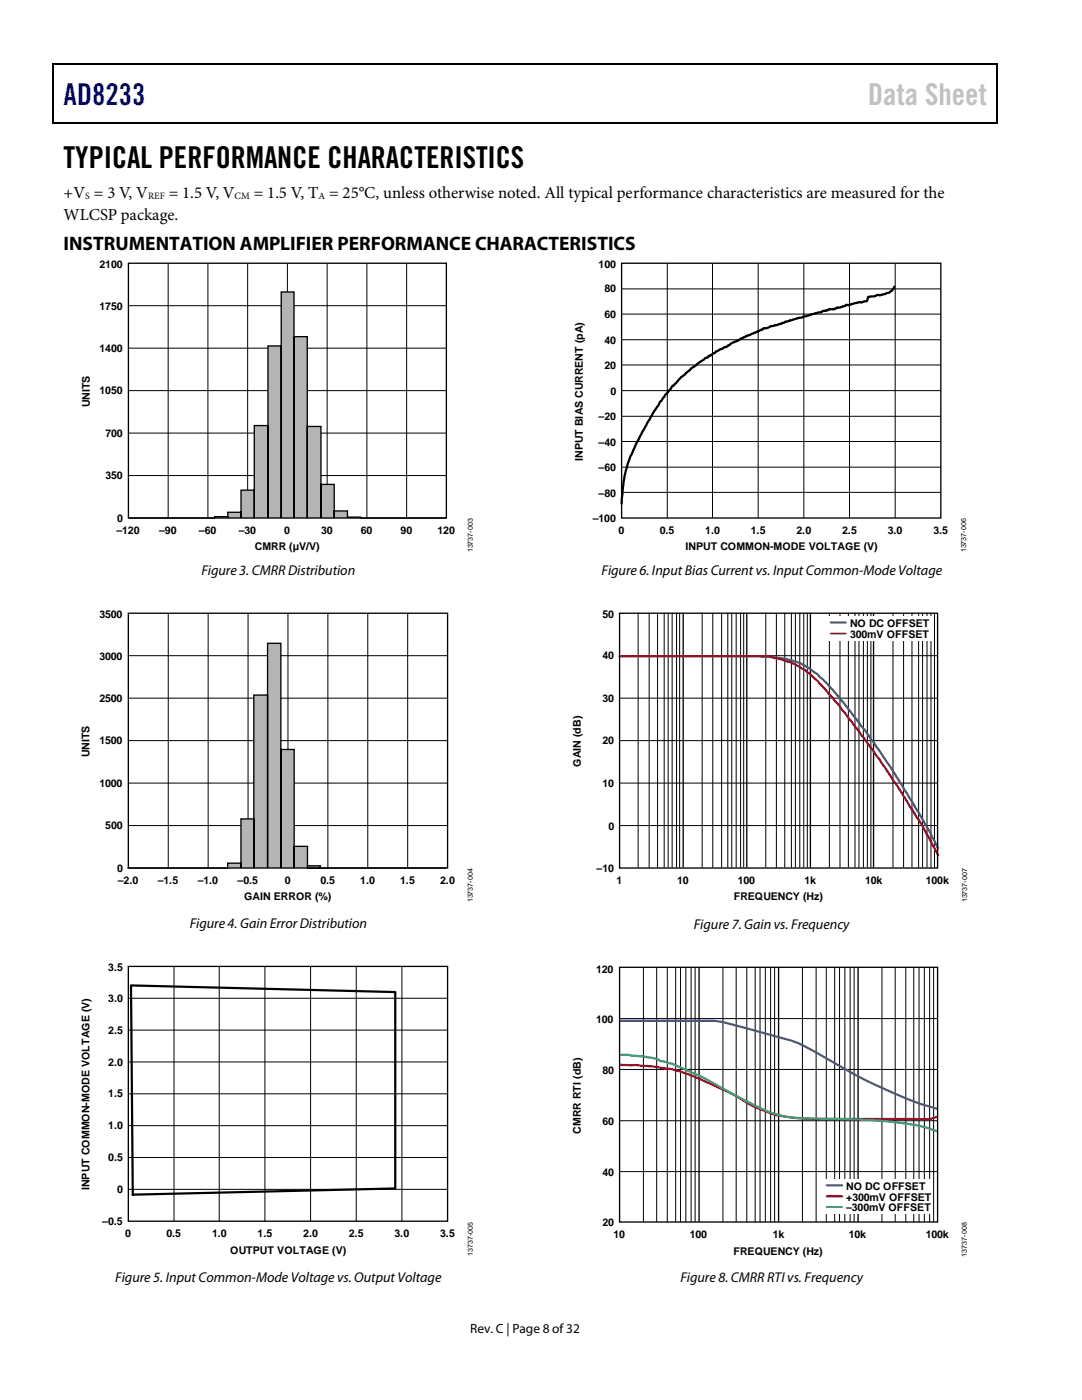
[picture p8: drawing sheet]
<svg xmlns="http://www.w3.org/2000/svg" width="216mm" height="279mm" viewBox="0 0 216 279" stroke-linecap="round" stroke-linejoin="round" font-family="sans-serif">
<path d="M10.5 12.7h.3v1h-.3zM10.5 12.7h.3v.3h-.3zM133.3 12.7h.3v.3h-.3zM198.8 12.7h.2v1h-.2zM198.8 12.7h.2v.3h-.2zM10.5 24.4h.3v.2h-.3zM133.1 24.4h.2v.2h-.2zM198.8 24.4h.2v.2h-.2z" fill="#000"/>
<path d="M10.7 13.7v10.7M10.8 12.8h122.5M133.6 12.8h65.2M198.9 13.7v10.7M10.8 24.5h188" fill="none" stroke="#000" stroke-width=".25"/>
<path d="M33.6 52.5v50.9M41.5 52.5v50.9M49.4 52.5v50.9M57.3 52.5v50.9M65.3 52.5v50.9M73.2 52.5v50.9M81.1 52.5v50.9M25.6 61h63.5M25.6 69.5h63.5M25.6 78h63.5M25.6 86.4h63.5M25.6 94.9h63.5" fill="none" stroke="#000" stroke-width=".2"/>
<path d="M72 103.4h17.1zM69.3 103.2h2.7v.2h-2.7zM66.7 102h2.6v1.4h-2.6zM64 96.7h2.7v6.7h-2.7zM61.3 85.1h2.7v18.3h-2.7zM58.7 67.2h2.6v36.2h-2.6zM56.1 58.3h2.6v45.1h-2.6zM53.5 69h2.6v34.4h-2.6zM50.7 84.9h2.8v18.5h-2.8zM48.1 97.8h2.6v5.6h-2.6zM45.5 102.2h2.6v1.2h-2.6zM42.8 103.1h2.7v.3h-2.7zM25.6 103.4h17.2z" fill="#b4b4b4"/>
<path d="M25.6 52.5h63.5v50.9h-63.5zM25.6 103.4h17.2v-.3h2.7v.3v-1.2h2.6v1.2v-5.6h2.6v5.6v-18.5h2.8v18.5v-34.4h2.6v34.4v-45.1h2.6v45.1v-36.2h2.6v36.2v-18.3h2.7v18.3v-6.7h2.7v6.7v-1.4h2.6v1.4v-.2h2.7v.2h17.1" fill="none" stroke="#000" stroke-width=".26"/>
<path d="M25.6 130.9h63.7M25.6 139.3h63.7M33.6 122.4v50.8M41.5 122.4v50.8M49.5 122.4v50.8M57.5 122.4v50.8M65.4 122.4v50.8M73.4 122.4v50.8M81.3 122.4v50.8M25.6 147.8h63.7M25.6 156.3h63.7M25.6 164.8h63.7" fill="none" stroke="#000" stroke-width=".2"/>
<path d="M61.4 173.2h27.6zM58.7 168.9h2.7v4.3h-2.7zM56 149.6h2.7v23.6h-2.7zM53.4 128.4h2.6v44.8h-2.6zM50.6 138.7h2.8v34.5h-2.8zM48.1 163.4h2.5v9.8h-2.5zM45.4 172.3h2.7v.9h-2.7zM25.4 173.2h20z" fill="#b4b4b4"/>
<path d="M124 52.5h63.7v50.9h-63.7zM25.6 122.4h63.7v50.8h-63.7zM25.4 173.2h20v-.9h2.7v.9v-9.8h2.5v9.8v-34.5h2.8v34.5v-44.8h2.6v44.8v-23.6h2.7v23.6v-4.3h2.7v4.3h27.6M61.4 172.8h2.5v.4h-2.5zM25.6 192.9h63.7v50.8h-63.7z" fill="none" stroke="#000" stroke-width=".27"/>
<path d="M61.4 173h2.5" fill="none" stroke="#b4b4b4" stroke-width=".44"/>
<g fill="none" stroke="#000" stroke-width=".2">
<path d="M124 57.7h63.7M133.1 52.5v50.9M142.2 52.5v50.9M151.3 52.5v50.9M160.4 52.5v50.9M169.5 52.5v50.9M178.6 52.5v50.9M124 62.7h63.7M124 67.8h63.7M124 72.8h63.7M124 78h63.7M124 83.1h63.7"/>
<path d="M124 88.1h63.7M124 93.2h63.7M124 98.3h63.7M123.6 130.9h63.5M123.6 139.3h63.5M127.3 122.3v50.8M129.5 122.3v50.8M131.2 122.3v50.8M132.5 122.3v50.8M133.3 122.3v50.8M134.1 122.3v50.8M135 122.3v50.8"/>
<path d="M135.6 122.3v50.8M140.1 122.3v50.8M142.2 122.3v50.8M144 122.3v50.8M145.2 122.3v50.8M146 122.3v50.8M146.9 122.3v50.8M147.8 122.3v50.8M148.4 122.3v50.8M152.8 122.3v50.8M154.9 122.3v50.8M156.6 122.3v50.8"/>
<path d="M157.9 122.3v50.8M158.7 122.3v50.8M159.6 122.3v50.8M160.4 122.3v50.8M161.1 122.3v50.8M165.5 122.3v50.8M167.6 122.3v50.8M169.3 122.3v50.8M170.6 122.3v50.8M171.4 122.3v50.8M172.3 122.3v50.8M173.1 122.3v50.8"/>
<path d="M173.8 122.3v50.8M178.2 122.3v50.8M180.3 122.3v50.8M182 122.3v50.8M183.3 122.3v50.8M184.1 122.3v50.8M185 122.3v50.8M185.8 122.3v50.8M186.5 122.3v50.8M123.6 147.8h63.5M123.6 156.3h63.5M123.6 164.8h63.5"/>
<path d="M25.6 199.2h63.7M34.7 192.9v50.8M43.7 192.9v50.8M52.9 192.9v50.8M62 192.9v50.8M71.1 192.9v50.8M80.2 192.9v50.8M25.6 205.6h63.7M25.6 211.9h63.7M25.6 218.3h63.7M25.6 224.6h63.7M25.6 231h63.7"/>
<path d="M25.6 237.4h63.7"/>
</g>
<path d="M178.4 57.2a2.35 2.35 0 0 1-1.7 1.4l-.8 .2a.55 .55 0 0 1-.8 0l-.6 .4h-.9l-.2 .1-.2-.1-.3 .9h-.5l-.5 .3-.5-.1-2.1 .6a.61 .61 0 0 0-.9 .2l-.7 .3h-.7l-.5 .3h-1.1l-.8 .4h-.5l-.3 .2-1.9 .4-.2 .2-1.3 .2-.4 .3-3.3 .8-.7 .4-2.2 .5-.8 .4h-.6l-.2 .3h-.3l-2.4 1.1-.5 .1-.3 .3h-.3l-.2 .2-.3 .1-.6 .3-1.5 .7-.9 .7h-.4l-.4 .3-1.2 .5-1.1 .9h-.3l-.2 .3a1.08 1.08 0 0 0-1 .6l-2.4 1.6-.2 .4-1.8 1.4-1.5 1.7h-.2l-.5 .8-1 1-.7 1.2-.3 .2-.2 .6-1.2 1.6-1 1.8-2.4 4.4-1.7 4.1-.8 3.4-.4 4.5M26.1 196.7l52.8 1.3v39.2l-52.4 1.2z" fill="none" stroke="#000" stroke-width=".44"/>
<path d="M123.6 122.4h63.5v50.8h-63.5zM136.3 122.3v50.8M149 122.3v50.8M161.7 122.3v50.8M174.3 122.3v50.8" fill="none" stroke="#000" stroke-width=".26"/>
<path d="M123.6 130.9h27.9l.7 .2 .7-.1 1.7 .2 2.7 .5a14.1 14.1 0 0 1 7.3 4.3l1.6 1.7 6.4 8.1 5.1 7.2 5.7 9.3 1.9 3.3 1.9 3.7" fill="none" stroke="#3b5d97" stroke-width=".44"/>
<path d="M123.6 130.9h27.3a6.9 6.9 0 0 1 3 .2l2.6 .7a13.2 13.2 0 0 1 5.3 2.9l2.1 2 3.5 4 8 10.7 3.4 5 5 7.9 3.4 6.4" fill="none" stroke="#db0029" stroke-width=".44"/>
<path d="M164.7 123h21.5v4.9h-21.5z" fill="#fff"/>
<path d="M165.8 126.4h3" fill="none" stroke="#db0029" stroke-width=".35"/>
<path d="M165.8 124.2h3M123.7 203.7h15.8a19.3 19.3 0 0 1 7.7 1.1l8.2 2.2a23.8 23.8 0 0 1 8.5 3.7 103 103 0 0 0 21.4 10.1l1.7 .5" fill="none" stroke="#3b5d97" stroke-width=".44"/>
<g fill="none" stroke="#000" stroke-width=".2">
<path d="M128.4 193v50.9M131 193v50.9M133.1 193v50.9M134.8 193v50.9M135.8 193v50.9M136.8 193v50.9M137.9 193v50.9M138.7 193v50.9M144.3 193v50.9M146.9 193v50.9M149 193v50.9M150.7 193v50.9"/>
<path d="M151.7 193v50.9M152.7 193v50.9M153.8 193v50.9M154.6 193v50.9M160.1 193v50.9M162.8 193v50.9M164.9 193v50.9M166.6 193v50.9M167.5 193v50.9M168.6 193v50.9M169.6 193v50.9M170.4 193v50.9"/>
<path d="M176 193v50.9M178.6 193v50.9M180.7 193v50.9M182.3 193v50.9M183.4 193v50.9M184.4 193v50.9M185.5 193v50.9M186.3 193v50.9M123.6 203.3h63.5M123.6 213.4h63.5M123.6 223.7h63.5M123.6 233.8h63.5"/>
</g>
<path d="M123.6 193h63.5v50.9h-63.5zM139.5 193v50.9M155.4 193v50.9M171.2 193v50.9" fill="none" stroke="#000" stroke-width=".26"/>
<path d="M123.7 212.5l2.3 .1 .8-.1 4.6 .5a28 28 0 0 1 10.3 3.3 72.2 72.2 0 0 1 8.9 4.6l.5 .2a21.2 21.2 0 0 0 8.2 2.1l3.1 .1h19.8a10.2 10.2 0 0 0 4.8-.4" fill="none" stroke="#db0029" stroke-width=".44"/>
<path d="M123.9 210.5h1.5l2.4 .3a12.1 12.1 0 0 1 4.3 1h.4a46.5 46.5 0 0 1 7.9 3.3l1.9 1a84.1 84.1 0 0 0 12.5 6.3 30.4 30.4 0 0 0 9.2 .9 92 92 0 0 1 20.6 1.7l2.4 .8" fill="none" stroke="#339b66" stroke-width=".44"/>
<path d="M163.9 235.3h22.1v7h-22.1z" fill="#fff"/>
<path d="M165 238.8h3" fill="none" stroke="#db0029" stroke-width=".44"/>
<path d="M165 240.9h3" fill="none" stroke="#339b66" stroke-width=".35"/>
<path d="M165 236.6h3" fill="none" stroke="#3b5d97" stroke-width=".44"/>
<text font-size="6" fill="#00f" x="12.7" y="20.9">AD8233</text>
<text font-size="6" fill="#c1c1c1" x="173.2" y="20.9">Data Sheet</text>
<text font-size="6" x="12.7" y="33.6">TYPICAL PERFORMANCE CHARACTERISTICS</text>
<text font-size="3.9" x="12.7" y="49.9">INSTRUMENTATION AMPLIFIER PERFORMANCE CHARACTERISTICS</text>
<g font-size="3.3">
<text x="12.7" y="39.5">+V = 3 V, V</text>
<text x="33.7" y="39.5">= 1.5 V, V</text>
<text x="50.6" y="39.5">= 1.5 V, T = 25°C, unless otherwise noted. All typical performance characteristics are measured for the</text>
<text x="12.7" y="43.8">WLCSP package.</text>
</g>
<g font-size="2.8">
<text x="40.2" y="114.7">Figure 3. CMRR Distribution</text>
<text x="120" y="114.7">Figure 6. Input Bias Current vs. Input Common-Mode Voltage</text>
<text x="37.8" y="185.2">Figure 4. Gain Error Distribution</text>
<text x="138.4" y="185.3">Figure 7. Gain vs. Frequency</text>
<text x="23" y="255.8">Figure 5. Input Common-Mode Voltage vs. Output Voltage</text>
<text x="135.8" y="255.9">Figure 8. CMRR RTI vs. Frequency</text>
</g>
<text font-size="2.7" x="93.8" y="266">Rev. C | Page 8 of32</text>
<g font-size="2.1">
<text x="19.9" y="53.5">2100</text>
<text x="119.5" y="53.5">100</text>
<text x="120.6" y="58.4">80</text>
<text x="19.9" y="61.8">1750</text>
<text x="120.6" y="63.5">60</text>
<text x="19.9" y="70.3">1400</text>
<text x="120.6" y="68.6">40</text>
<text x="120.6" y="73.7">20</text>
<text x="17.9" y="81.3" transform="rotate(-90 17.9 81.3)">UNITS</text>
<text x="19.9" y="78.7">1050</text>
<text x="119.5" y="83.9">–20</text>
<text x="121.8" y="78.8">0</text>
<text x="21" y="87.2">700</text>
<text x="119.5" y="88.9">–40</text>
<text x="21" y="95.6">350</text>
<text x="116.3" y="92" transform="rotate(-90 116.3 92)">INPUT BIAS CURRENT (pA)</text>
<text x="119.5" y="94">–60</text>
<text x="119.5" y="99.1">–80</text>
<text x="23.2" y="106.5">–120</text>
<text x="23.4" y="104.2">0</text>
<text x="31.8" y="106.5">–90</text>
<text x="39.7" y="106.5">–60</text>
<text x="47.6" y="106.5">–30</text>
<text x="56.7" y="106.5">0</text>
<text x="64.1" y="106.5">30</text>
<text x="72" y="106.5">60</text>
<text x="79.9" y="106.5">90</text>
<text x="87.3" y="106.5">120</text>
<text x="118.3" y="104.2">–100</text>
<text x="123.4" y="106.5">0</text>
<text x="131.6" y="106.5">0.5</text>
<text x="140.7" y="106.5">1.0</text>
<text x="149.8" y="106.5">1.5</text>
<text x="158.9" y="106.5">2.0</text>
<text x="168" y="106.5">2.5</text>
<text x="177.1" y="106.5">3.0</text>
<text x="186.3" y="106.5">3.5</text>
<text x="50.9" y="109.8">CMRR (µV/V)</text>
<text x="136.8" y="109.8">INPUT COMMON-MODE VOLTAGE (V)</text>
<text x="19.8" y="123.4">3500</text>
<text x="120.2" y="123.4">50</text>
<text x="169.6" y="125.2">NO DC OFFSET</text>
<text x="19.8" y="131.7">3000</text>
<text x="120.2" y="131.6">40</text>
<text x="169.6" y="127.3">300mV OFFSET</text>
<text x="19.8" y="140.1">2500</text>
<text x="120.2" y="140.1">30</text>
<text x="19.8" y="148.6">1500</text>
<text x="120.2" y="148.6">20</text>
<text x="17.9" y="151.1" transform="rotate(-90 17.9 151.1)">UNITS</text>
<text x="115.9" y="153" transform="rotate(-90 115.9 153)">GAIN (dB)</text>
<text x="19.8" y="157">1000</text>
<text x="120.2" y="157.1">10</text>
<text x="21" y="165.5">500</text>
<text x="121.4" y="165.5">0</text>
<text x="23.4" y="174">0</text>
<text x="23.5" y="176.4">–2.0</text>
<text x="31.5" y="176.4">–1.5</text>
<text x="39.4" y="176.4">–1.0</text>
<text x="47.4" y="176.4">–0.5</text>
<text x="48.7" y="179.7">GAIN ERROR (%)</text>
<text x="56.8" y="176.4">0</text>
<text x="63.9" y="176.4">0.5</text>
<text x="71.9" y="176.4">1.0</text>
<text x="79.8" y="176.4">1.5</text>
<text x="87.8" y="176.4">2.0</text>
<text x="119" y="174">–10</text>
<text x="123" y="176.4">1</text>
<text x="135.1" y="176.4">10</text>
<text x="146.4" y="179.7">FREQUENCY (Hz)</text>
<text x="147.2" y="176.4">100</text>
<text x="160.5" y="176.4">1k</text>
<text x="172.6" y="176.4">10k</text>
<text x="184.7" y="176.4">100k</text>
<text x="21.6" y="193.8">3.5</text>
<text x="119" y="194.1">120</text>
<text x="21.6" y="200">3.0</text>
<text x="21.6" y="206.3">2.5</text>
<text x="119" y="204.2">100</text>
<text x="21.6" y="212.7">2.0</text>
<text x="120.2" y="214.3">80</text>
<text x="21.6" y="219">1.5</text>
<text x="21.6" y="225.3">1.0</text>
<text x="115.9" y="226.2" transform="rotate(-90 115.9 226.2)">CMRR RTI (dB)</text>
<text x="120.2" y="224.5">60</text>
<text x="21.6" y="231.7">0.5</text>
<text x="17.9" y="237.5" transform="rotate(-90 17.9 237.5)">INPUT COMMON-MODE VOLTAGE (V)</text>
<text x="23.4" y="238">0</text>
<text x="120.2" y="234.6">40</text>
<text x="168.8" y="237.5">NO DC OFFSET</text>
<text x="168.8" y="239.6">+300mV OFFSET</text>
<text x="20.4" y="244.5">–0.5</text>
<text x="120.2" y="244.7">20</text>
<text x="168.8" y="241.8">–300mV OFFSET</text>
<text x="25" y="246.8">0</text>
<text x="33.2" y="246.8">0.5</text>
<text x="42.3" y="246.8">1.0</text>
<text x="45.9" y="250.2">OUTPUT VOLTAGE (V)</text>
<text x="51.4" y="246.8">1.5</text>
<text x="60.5" y="246.8">2.0</text>
<text x="69.6" y="246.8">2.5</text>
<text x="78.7" y="246.8">3.0</text>
<text x="87.8" y="246.8">3.5</text>
<text x="122.4" y="247.1">10</text>
<text x="137.6" y="247.1">100</text>
<text x="146.4" y="250.4">FREQUENCY (Hz)</text>
<text x="154.2" y="247.1">1k</text>
<text x="169.4" y="247.1">10k</text>
<text x="184.7" y="247.1">100k</text>
</g>
<g font-size="1.9">
<text x="17" y="39.7">S</text>
<text x="29.5" y="39.7">REF</text>
<text x="46.8" y="39.7">CM</text>
<text x="63.5" y="39.7">A</text>
</g>
<g font-size="1.4">
<text x="94.4" y="110.3" transform="rotate(-90 94.4 110.3)">13737-003</text>
<text x="192.8" y="110.3" transform="rotate(-90 192.8 110.3)">13737-006</text>
<text x="94.3" y="180.1" transform="rotate(-90 94.3 180.1)">13737-004</text>
<text x="193" y="180.1" transform="rotate(-90 193 180.1)">13737-007</text>
<text x="94.3" y="250.6" transform="rotate(-90 94.3 250.6)">13737-005</text>
<text x="192.9" y="250.8" transform="rotate(-90 192.9 250.8)">13737-008</text>
</g>
</svg>
